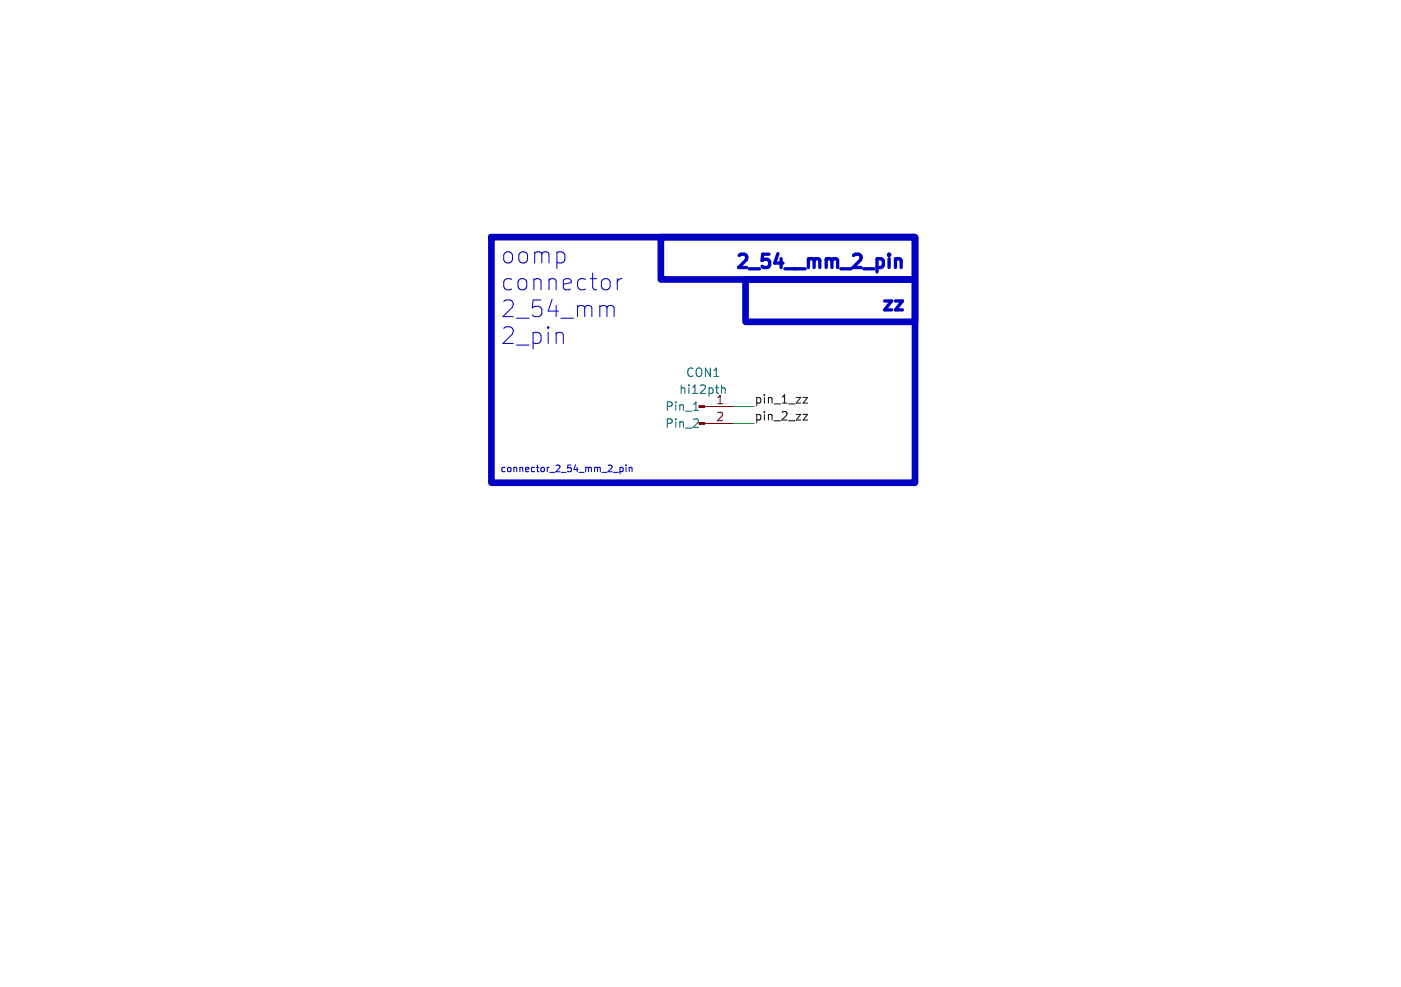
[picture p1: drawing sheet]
<svg xmlns="http://www.w3.org/2000/svg" width="210mm" height="148mm" viewBox="0 0 210 148" stroke-linecap="round" stroke-linejoin="round" font-family="sans-serif">
<path d="M105.6 63.5h4.3M105.6 61h4.3" fill="none" stroke="#840000" stroke-width=".15"/>
<g fill="#840000" stroke="#840000" stroke-width=".15">
<path d="M104.8 63.4h.8v.2h-.8z"/>
<path d="M104.8 60.8h.8v.3h-.8z"/>
</g>
<path d="M108.2 57.7v1.3M108.2 58.3l.1-.1h.3l.1 .8M103.9 64.1h.8M104 61.5h.7M104.6 62.9v.5" fill="none" stroke="#006464" stroke-width=".15"/>
<path d="M120.4 59.6h.7l-.7 .8h.7M120.4 62.1h.7l-.7 .9h.7" fill="none" stroke="#0f0f0f" stroke-width=".15"/>
<path d="M91.3 42l.2 .3v.7l-.2 .2M91.3 45.8h.4l.2 .1 .2 .3v1.3M92.5 41.8v1.7M93.2 41.8a.64 .64 0 0 0-.7 .5M91.9 70.8h.8M92.9 70.1v1M92.9 70.1h.3l.2 .2-.1 .4h-.4M93.8 69.7v.1M93.8 70.1v.6M94.3 70.2l.2-.1h.2v.6M94.3 70.1v.6" fill="none" stroke="#0000c2" stroke-width=".15"/>
<path d="M134.2 38.8v1.3M134.2 39a.5 .5 0 0 1 .9 .1v1M134.2 45.1h1.1l-1.1 1.4h1.1" fill="none" stroke="#0000c2" stroke-width=".5"/>
<path d="M73.7 35.6h63.5v36.8h-63.5zM99.1 35.6h38.1v6.3h-38.1zM111.8 41.9h25.4v6.4h-25.4z" fill="none" stroke="#0000c2" stroke-width="1"/>
<path d="M109.9 63.5h3.1M109.9 61h3.1" fill="none" stroke="#009600" stroke-width=".15"/>
<g font-size="3.5" fill="#0000c2">
<text x="74.9" y="39.7">oomp</text>
<text x="74.9" y="43.8">connector</text>
<text x="74.9" y="47.8">2_54_mm</text>
<text x="74.9" y="51.8">2_pin</text>
</g>
<g font-size="2.8" fill="#0000c2">
<text x="109.6" y="40.4">2_54__mm_2_pin</text>
<text x="131.6" y="46.7">zz</text>
</g>
<g font-size="1.8" fill="#006464">
<text x="101.7" y="59.3">hi12pth</text>
<text x="102.7" y="56.7">CON1</text>
<text x="99.6" y="61.8">Pin_1</text>
<text x="99.6" y="64.4">Pin_2</text>
<text x="107.2" y="60.7">1</text>
</g>
<text font-size="1.8" fill="#a90000" x="107.2" y="63.2">2</text>
<g font-size="1.8" fill="#0f0f0f">
<text x="113" y="63.2">pin_2_zz</text>
<text x="113" y="60.6">pin_1_zz</text>
</g>
<text font-size="1.4" fill="#0000c2" x="74.9" y="70.9">connector_2_54_mm_2_pin</text>
</svg>
